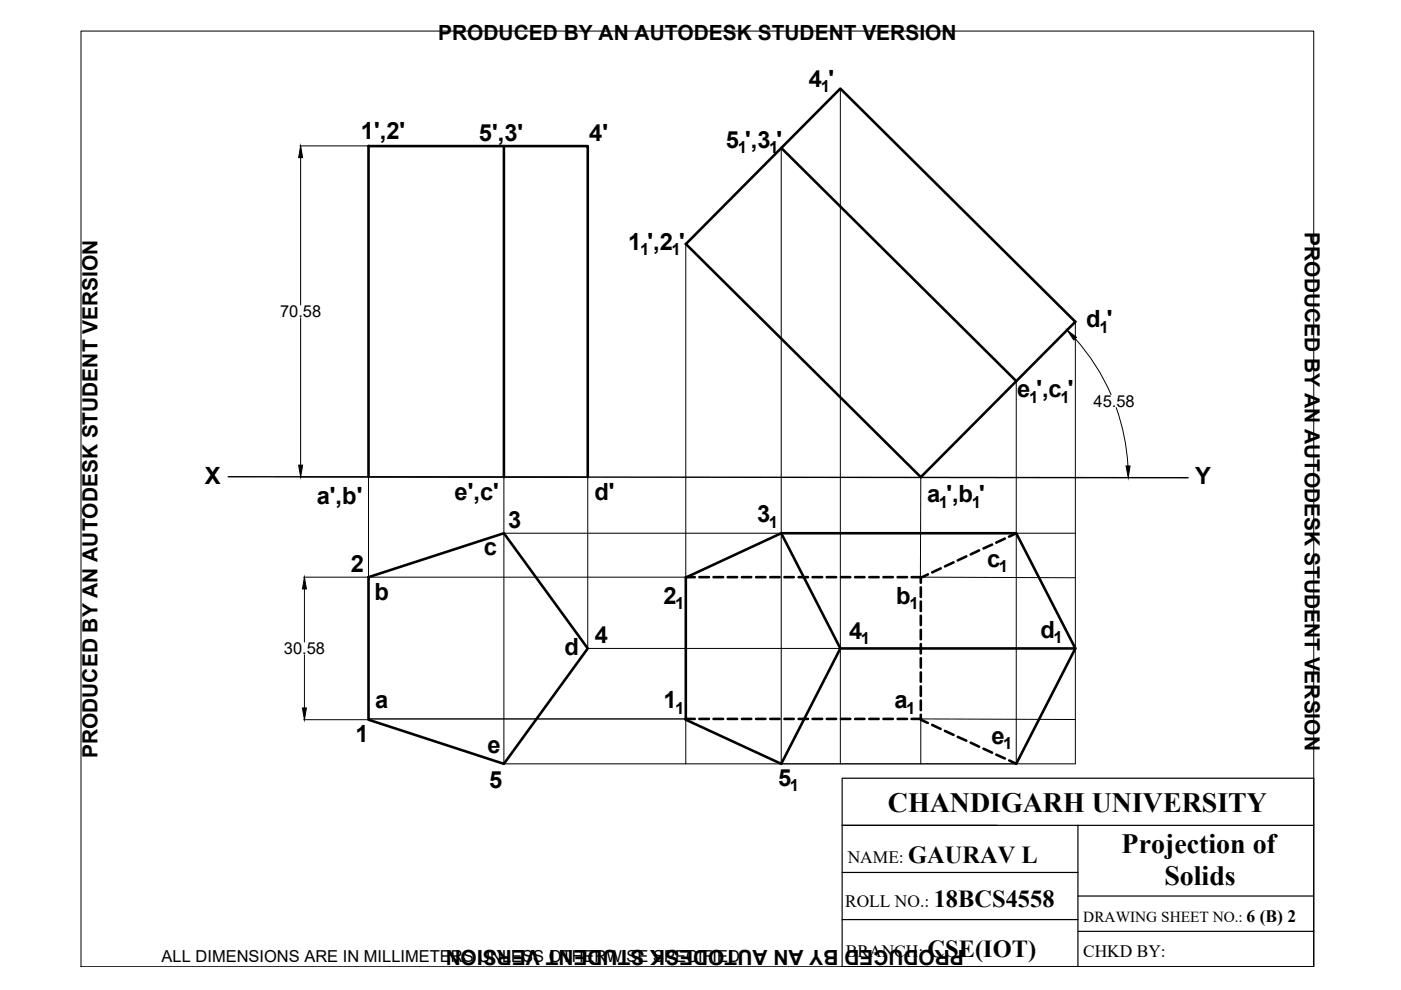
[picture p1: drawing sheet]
<svg xmlns="http://www.w3.org/2000/svg" width="297mm" height="210mm" viewBox="0 0 297 210" stroke-linecap="round" stroke-linejoin="round" font-family="sans-serif">
<!-- layer: thick continuous -->
<path d="M48.4 101.1l203.5 .2M78.1 101.1l46.5 .1M145.4 122.5v30.1M78.1 152.4h67.3M165.6 162h49.9" fill="none" stroke="#000" stroke-width=".3"/>
<g fill="none" stroke="#000" stroke-width=".55">
<path d="M106.8 31v70.2M165.6 31.4l49.9 49.4M145.4 51.7l49.8 49.5 32.8-33-49.8-49.4-32.8 33M78.1 101.1v-70.1h46.5v70.2M165.6 113.1h49.9M202.2 119.2l-1.9 .9M204.9 118l-1.8 .8M207.6 116.7l-1.8 .8M210.3 115.5l-1.8 .8M213 114.2l-1.8 .8M213.9 113.8l1.6-.7 12.5 24.4-12.5 24.5-1.5-.8M78.1 122.4l28.7-9.3 17.8 24.4-17.8 24.5-28.7-9.4z"/>
<path d="M145.4 122.5l20.2-9.4 12.6 24.4-12.6 24.5-20.2-9.4zM145.4 122.4h1.9M148.3 122.4h2M151.3 122.4h2M154.3 122.4h2M157.3 122.4h2M160.3 122.4h2M163.3 122.4h2M166.3 122.4h2M169.3 122.4h2M172.3 122.4h2M175.3 122.4h2"/>
<path d="M178.2 137.5h49.8M178.3 122.4h2M181.3 122.4h2M184.3 122.4h2M187.3 122.4h2M190.3 122.4h2M193.3 122.4h1.9M195.2 124.5v2.1M195.2 127.5v2.1M195.2 130.5v2M195.2 133.5v2M195.2 136.6v1.9"/>
<path d="M195.2 139.6v1.9M196.8 121.8l-1.6 .7v1.1M199.5 120.5l-1.9 .9M145.4 152.4h1.9M148.3 152.4h2M151.3 152.4h2M154.3 152.4h2M157.3 152.4h2M160.3 152.4h2M163.3 152.4h2M166.3 152.4h2M169.3 152.4h2"/>
<path d="M172.3 152.4h2M175.3 152.4h2M178.3 152.4h2M181.3 152.4h2M184.3 152.4h2M187.3 152.4h2M190.3 152.4h2M193.3 152.4h1.9M195.2 151.5v1.1l1.5 .7M195.2 142.6v2M195.2 145.5v2.1M195.2 148.5v2.1"/>
<path d="M197.6 153.7l1.8 .8M200.3 155l1.9 .8M203.1 156.2l1.8 .8M205.8 157.5l1.8 .8M208.5 158.7l1.8 .9M211.2 160l1.8 .8"/>
</g>
<g fill="none" stroke="#000" stroke-width=".21">
<path d="M17.2 6.6h261.3v198.4h-261.3zM178.2 18.8v143.2M63.6 30.9h14.5M63.7 33.4v31.3M165.6 31.4v130.6h-58.8v-60.8M145.4 51.7v110.3M63.7 67.4v31.2M227.9 71.8a44.1 44.1 0 0 1 7.7 11.9M228 68.2v93.8h-12.5v-81.2M236.6 86.4a44.1 44.1 0 0 1 2.5 12.4M63.6 101.1h14.5M78.1 101.1v21.3h67.3"/>
<path d="M106.8 113.1h58.8M124.6 101.2v36.3h53.6M195.2 101.2l-.1 21.2M215.5 113.1h12.5M64.4 122.4h13.6M64.5 124.9v11.2M64.5 138.8v11.3M195.2 122.4l32.8 .1M64.4 152.6h13.6M195.2 152.4l32.8 .2M195.2 152.6v9.4"/>
</g>
<path d="M63.7 30.9l.5 2.5h-.9zM226.3 70l1.9 1.5-.5 .6zM63.3 98.6h.9l-.5 2.5zM238.7 98.8h.9l-.4 2.5zM64.5 122.4l.5 2.5h-.9zM64.1 150.1h.9l-.5 2.5z" fill="#000" stroke="#000" stroke-width=".21"/>
<!-- layer: 0 -->
<path d="M178.5 165h100v40h-100zM178.5 175h100M228.5 175v30M178.5 195h50M178.5 185h50M228.5 190h50M228.5 197.5h50" fill="none" stroke="#000" stroke-width=".25"/>
<g font-size="5.9">
<text x="188.2" y="172.2">CHANDIGARH UNIVERSITY</text>
<text x="237.8" y="180.9">Projection of</text>
<text x="246.9" y="187.6">Solids</text>
</g>
<g font-size="5.2">
<text x="192.6" y="183">GAURAV L</text>
<text x="198" y="192.2">18BCS4558</text>
<text x="196.7" y="202.8">CSE(IOT)</text>
</g>
<g font-size="5">
<text x="171.5" y="18.4">4 '</text>
<text x="76.5" y="29.4">1',2'</text>
<text x="101.5" y="29.9">5',3'</text>
<text x="124.9" y="29.9">4'</text>
<text x="153.9" y="31.4">5 ',3 '</text>
<text x="133.2" y="52.9">1 ',2 '</text>
<text x="230.3" y="69.4">d '</text>
<text x="215.7" y="84.2">e ',c '</text>
<text x="43.4" y="102.6">X</text>
<text x="67.2" y="106.9">a',b'</text>
<text x="96.4" y="106">e',c'</text>
<text x="126" y="106">d'</text>
<text x="196.6" y="106.5">a ',b '</text>
<text x="253.4" y="102.6">Y</text>
<text x="107.8" y="112">3</text>
<text x="160.5" y="110.8">3</text>
<text x="102.6" y="117.7">c</text>
<text x="74.4" y="121.3">2</text>
<text x="209.3" y="120.2">c</text>
<text x="79.4" y="127.2">b</text>
<text x="140.7" y="128">2</text>
<text x="190" y="128">b</text>
<text x="126.1" y="136.4">4</text>
<text x="180" y="135.4">4</text>
<text x="220.6" y="135.2">d</text>
<text x="119.7" y="138.9">d</text>
<text x="79.5" y="150.1">a</text>
<text x="140.7" y="150.1">1</text>
<text x="189.6" y="150.1">a</text>
<text x="75.3" y="157.3">1</text>
<text x="103.4" y="159.7">e</text>
<text x="210.2" y="157.8">e</text>
<text x="103.7" y="167">5</text>
<text x="165" y="166.6">5</text>
</g>
<g font-size="4.4">
<text x="92.9" y="8.5">PRODUCED BY AN AUTODESK STUDENT VERSION</text>
<text x="276.6" y="49.3" transform="rotate(90 276.6 49.3)">PRODUCED BY AN AUTODESK STUDENT VERSION</text>
<text x="20.6" y="160.7" transform="rotate(-90 20.6 160.7)">PRODUCED BY AN AUTODESK STUDENT VERSION</text>
<text x="204.4" y="201.5" transform="rotate(180 204.4 201.5)">PRODUCED BY AN AUTODESK STUDENT VERSION</text>
</g>
<g font-size="3.7">
<text x="179.7" y="183">NAME:</text>
<text x="179.2" y="192.2">ROLL NO.:</text>
<text x="264.3" y="195.4">6 (B) 2</text>
<text x="179.4" y="202.8">BRANCH:</text>
<text x="229.6" y="202.8">CHKD BY:</text>
</g>
<g font-size="3.5">
<text x="174.1" y="19.6">1</text>
<text x="156.4" y="32.5">1</text>
<text x="163.1" y="32.5">1</text>
<text x="135.7" y="54.1">1</text>
<text x="142.4" y="54.1">1</text>
<text x="59.4" y="67.3">70.58</text>
<text x="233.1" y="70.6">1</text>
<text x="218.2" y="85.4">1</text>
<text x="224.9" y="85.4">1</text>
<text x="231.8" y="86.3">45.58</text>
<text x="199.1" y="107.6">1</text>
<text x="206" y="107.6">1</text>
<text x="163" y="111.9">1</text>
<text x="211.8" y="121.3">1</text>
<text x="143.2" y="129.2">1</text>
<text x="192.8" y="129.2">1</text>
<text x="182.5" y="136.6">1</text>
<text x="223.4" y="136.3">1</text>
<text x="60.2" y="138.7">30.58</text>
<text x="143.2" y="151.3">1</text>
<text x="192.1" y="151.3">1</text>
<text x="212.7" y="158.9">1</text>
<text x="167.5" y="167.8">1</text>
<text x="34.3" y="203.9">ALL DIMENSIONS ARE IN MILLIMETERS UNLESS OTHERWISE SPECIFIED</text>
</g>
<text font-size="3.2" x="229.7" y="195.4">DRAWING SHEET NO.:</text>
</svg>
